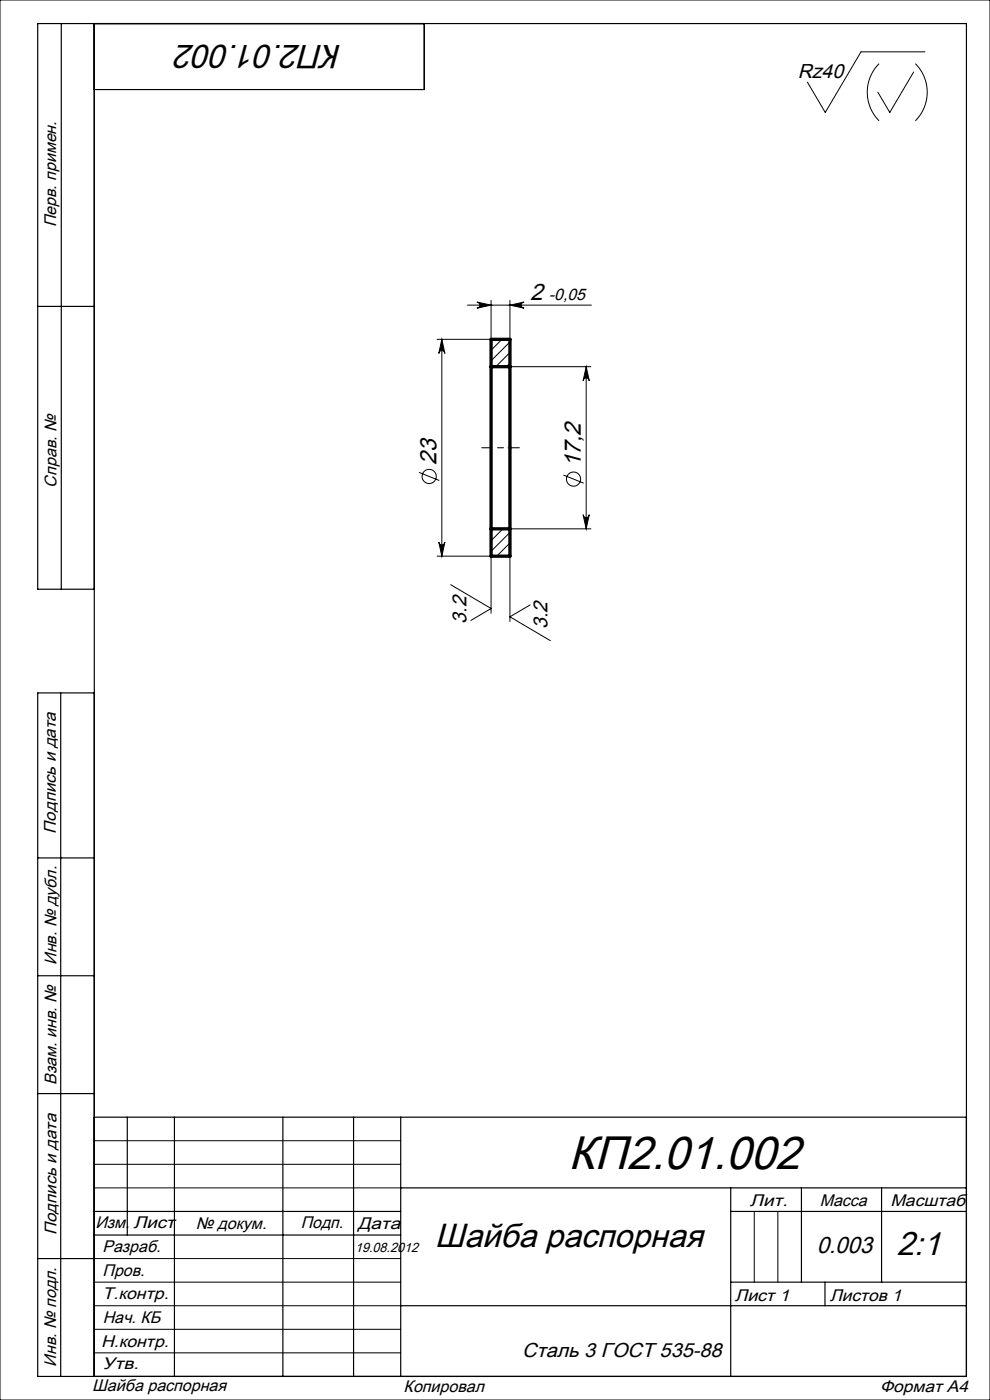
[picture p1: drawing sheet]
<svg xmlns="http://www.w3.org/2000/svg" width="210mm" height="297mm" viewBox="0 0 210 297" stroke-linecap="round" stroke-linejoin="round" font-family="sans-serif">
<g fill="none" stroke="#000" stroke-width=".21">
<path d="M0 0h210v297h-210zM186.5 13.5a8.6 8.6 0 0 0 0 12.1M193.8 15.3l-5.1 8.5-2.5-4.2M194.2 13.5a8.6 8.6 0 0 1 0 12.1M196.2 11h-13.6l-7.5 12.8-3.8-6.4M93.7 72l.7 3a.65 .65 0 0 0-.7-.6 .65 .65 0 0 0-.6 .6zM93.7 72v46M99.2 64.7h26.2M101.2 64.1l3 .6-3 .7a.65 .65 0 0 0 .6-.7 .65 .65 0 0 0-.6-.6zM104.2 63.7v8.3h-11.5M108.2 63.7v8.3M108.2 77.8h17.1"/>
<path d="M108.2 64.7l3-.6a.65 .65 0 0 0-.6 .6 .65 .65 0 0 0 .6 .7zM124.3 77.8v34.4M124.3 77.8l.7 3a.65 .65 0 0 0-.7-.6 .65 .65 0 0 0-.6 .6zM88.9 100.2l4.3 1.7M92.7 118h11.5v12.1M93.1 115a.65 .65 0 0 0 .6 .6 .65 .65 0 0 0 .7-.6l-.7 3zM108.2 118v13.9M108.2 112.2h17.1M119.5 100.8l4.3 1.7M123.7 109.2a.65 .65 0 0 0 .6 .6 .65 .65 0 0 0 .7-.6l-.7 3zM95.6 124l8.6 5.1-4.3 2.5M112.5 128.3l-4.3 2.6 8.5 5"/>
<path d="M20 252h65M20 247h65M20 242h65M160 257v15M165 257v15M20 277h65M20 272h65M20 267h65M20 287h65M20 282h65"/>
<circle cx="91" cy="101.1" r="1.5"/>
<circle cx="121.7" cy="101.6" r="1.5"/>
</g>
<path d="M108.2 94.9v.2zM108.2 85.5v.4zM108.2 95h.1M108.2 85.5v9.5" fill="none" stroke="#00f" stroke-width=".21"/>
<path d="M107.7 95h1M107.8 94.6l.7 .7M108.2 94.5v1M108.5 94.6l-.7 .7" fill="none" stroke="#808080" stroke-width=".21"/>
<path d="M102.2 95h8" fill="none" stroke="#000" stroke-width=".21" stroke-dasharray="15.2 1.3 1.3 1.3" stroke-dashoffset="13.1"/>
<g fill="none" stroke="#000" stroke-width=".25">
<path d="M13 5v120M20 5v287M90 5v14h-70M8 65h12M20 125h-12v-120h197v287h-197v-145h12M12.9 147v145M8 182h12M8 207h12M8 232h12M20 237h185M27 237v25M37 237v55"/>
<path d="M60 237v55M75 237v55M85 237v55M20 257h65M85 252h120M155 257h50M155 252v40M170 252v20M187 252v20M8 267h12M20 262h65M85 277h120"/>
<path d="M155 272h50M175 272v5"/>
</g>
<path d="M108.2 94.9v.2zM108.2 85.5v.4z" fill="#00f"/>
<g fill="#000">
<path d="M93.7 72l.7 3a.65 .65 0 0 0-.7-.6 .65 .65 0 0 0-.6 .6zM93.1 115a.65 .65 0 0 0 .6 .6 .65 .65 0 0 0 .7-.6l-.7 3zM124.3 77.8l.7 3a.65 .65 0 0 0-.7-.6 .65 .65 0 0 0-.6 .6zM123.7 109.2a.65 .65 0 0 0 .6 .6 .65 .65 0 0 0 .7-.6l-.7 3z"/>
<path d="M101.2 64.1l3 .6-3 .7a.65 .65 0 0 0 .6-.7 .65 .65 0 0 0-.6-.6zM108.2 64.7l3-.6a.65 .65 0 0 0-.6 .6 .65 .65 0 0 0 .6 .7z"/>
</g>
<path d="M104.2 72h.1M106.5 72l-2.3 2.3M108.2 72.5l-4 4M108.2 74.8l-3 3M108.2 77l-.8 .8M104.4 112.2l-.2 .3M106.7 112.2l-2.5 2.5M108.2 112.9l-4 4M108.2 115.2l-2.8 2.8M108.2 117.4l-.6 .6" fill="none" stroke="#000" stroke-width=".21"/>
<path d="M104.2 77.8v34.4M104.2 77.8v-5.8h4v5.8M104.2 77.8h4M108.2 77.8v34.4M104.2 112.2v5.8h4v-5.8M104.2 112.2h4" fill="none" stroke="#000" stroke-width=".7"/>
<text font-size="10" x="120.6" y="248">КП2.01.002</text>
<g font-size="7.1">
<text x="72.5" y="9.5" transform="rotate(-180 72.5 9.5)">КП2.01.002</text>
<text x="92.2" y="264.4">Шайба распорная</text>
<text x="190.2" y="266.3">2:1</text>
</g>
<g font-size="5">
<text x="112.4" y="63.7">2</text>
<text x="92.6" y="98.6" transform="rotate(-90 92.6 98.6)">23</text>
<text x="123.2" y="99.2" transform="rotate(-90 123.2 99.2)">17,2</text>
<text x="173.2" y="265.9">0.003</text>
</g>
<g font-size="4.3">
<text x="169.3" y="16.5">Rz40</text>
<text x="99" y="132.3" transform="rotate(-90 99 132.3)">3.2</text>
<text x="116.1" y="133.4" transform="rotate(-90 116.1 133.4)">3.2</text>
<text x="110.8" y="287.9">Сталь 3 ГОСТ 535-88</text>
</g>
<g font-size="3.6">
<text x="11.9" y="48.2" transform="rotate(-90 11.9 48.2)">Перв. примен.</text>
<text x="12" y="103.4" transform="rotate(-90 12 103.4)">Справ. №</text>
<text x="11.9" y="176.8" transform="rotate(-90 11.9 176.8)">Подпись и дата</text>
<text x="12" y="204.7" transform="rotate(-90 12 204.7)">Инв. № дубл.</text>
<text x="12" y="230.1" transform="rotate(-90 12 230.1)">Взам. инв. №</text>
<text x="159.1" y="255.7">Лит.</text>
<text x="173.9" y="255.8">Масса</text>
<text x="188.9" y="255.8">Масштаб</text>
<text x="12" y="262" transform="rotate(-90 12 262)">Подпись и дата</text>
<text x="20.2" y="260.6">Изм.</text>
<text x="28.3" y="260.6">Лист</text>
<text x="41.5" y="260.6">№ докум.</text>
<text x="63.8" y="260.6">Подп.</text>
<text x="75.9" y="260.6">Дата</text>
<text x="21.7" y="265.6">Разраб.</text>
<text x="21.8" y="270.6">Пров.</text>
<text x="21.8" y="275.7">Т.контр.</text>
<text x="21.8" y="280.6">Нач. КБ</text>
<text x="155.9" y="276">Лист 1</text>
<text x="176" y="276.1">Листов 1</text>
<text x="21.4" y="285.7">Н.контр.</text>
<text x="11.9" y="289.9" transform="rotate(-90 11.9 289.9)">Инв. № подл.</text>
<text x="21.8" y="290.5">Утв.</text>
<text x="19.6" y="295.2">Шайба распорная</text>
<text x="85.6" y="295.3">Копировал</text>
<text x="186.7" y="295.3">Формат А4</text>
</g>
<text font-size="3.5" x="116.4" y="63.7">-0,05</text>
<text font-size="2.8" x="75.3" y="265.7">19.08.2012</text>
</svg>
